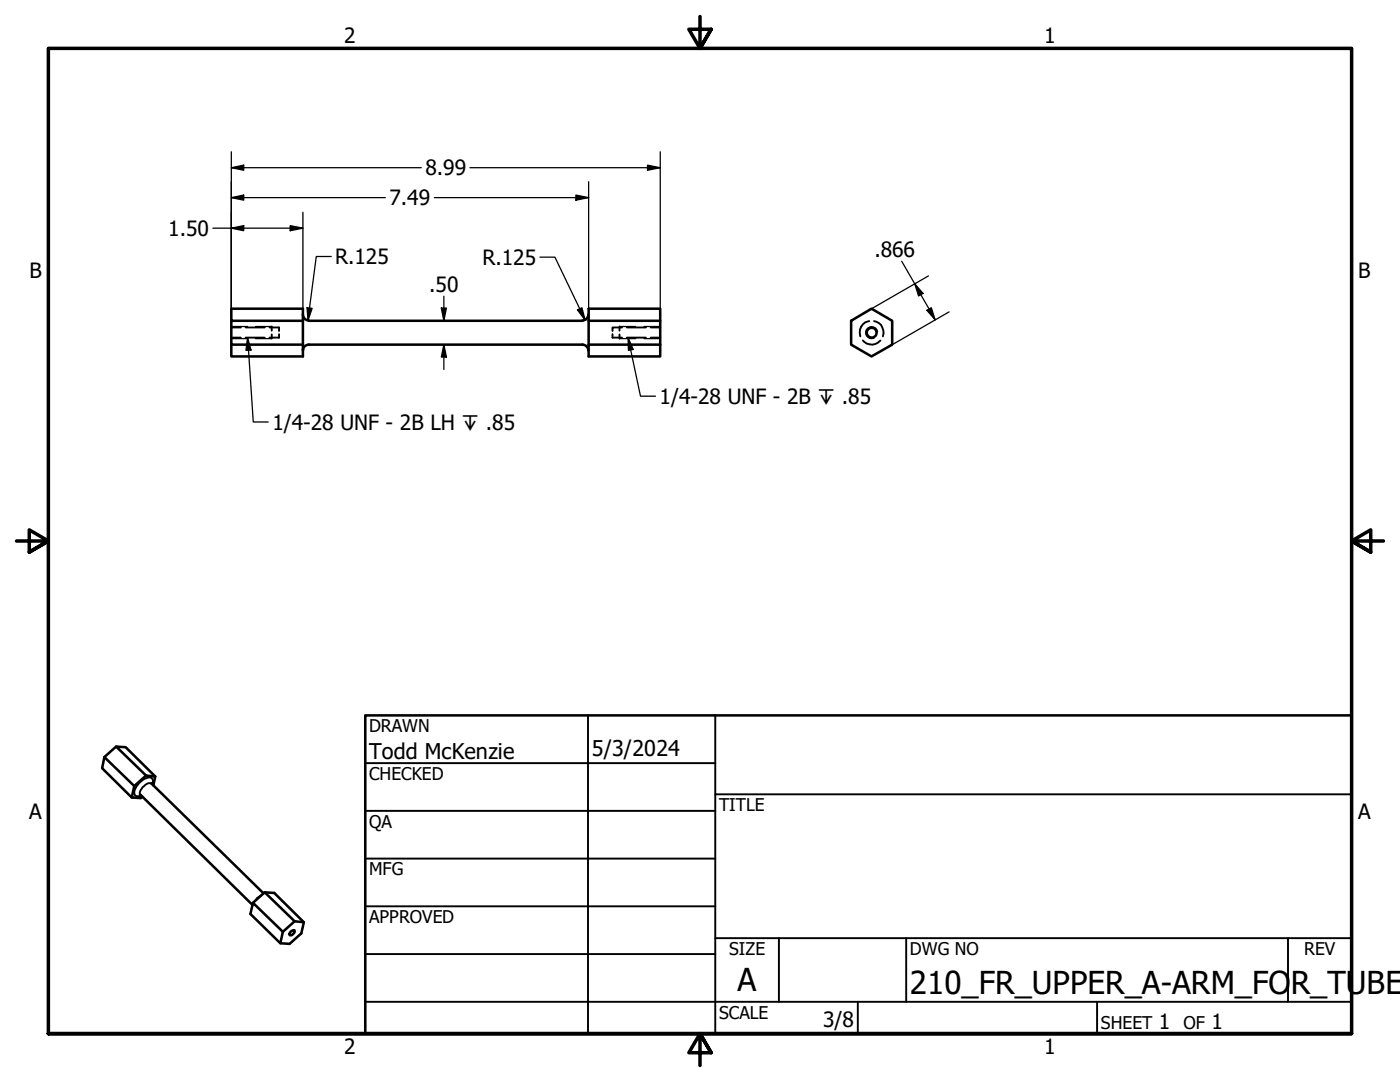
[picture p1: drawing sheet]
<svg xmlns="http://www.w3.org/2000/svg" width="279mm" height="216mm" viewBox="0 0 279 216" stroke-linecap="round" stroke-linejoin="round" font-family="sans-serif">
<!-- layer: Hidden (ANSI) -->
<g fill="none" stroke="#000" stroke-width=".38">
<path d="M46.2 65.3h1.9M46.2 67.4h1.9M49 65.3h3.8M49 67.4h3.8M53.8 65.3h1.9v.7M54.2 65.2v.8M54.2 66.7v.9M55.7 66.7v.7h-1.9M122.2 66.7v.7h1.9M123.6 65.2v.8M123.6 66.7v.9M124.1 65.3h-1.9v.7"/>
<path d="M125.1 65.3h3.8M125.1 67.4h3.8M129.9 65.3h1.9M129.9 67.4h1.9M172.2 67.9a2.25 2.25 0 0 0 3.5 0M173.5 64.1a2.29 2.29 0 0 0-1.8 3M174.4 64.1a2.36 2.36 0 0 1 1.8 3"/>
</g>
<!-- layer: Hidden Narrow (ANSI) -->
<path d="M46.2 65.2h3.2M46.2 67.6h3.2M51 65.2h3.2M51 67.6h3.2M123.6 65.2h3.3M123.6 67.6h3.3M128.5 65.2h3.3M128.5 67.6h3.3M175.1 66.2a1.19 1.19 0 0 0-1.4-1 1.19 1.19 0 0 0-.9 1.5 1.19 1.19 0 0 0 1.6 .7" fill="none" stroke="#000" stroke-width=".25"/>
<!-- layer: Visible (ANSI) -->
<g fill="none" stroke="#000" stroke-width=".51">
<path d="M46.2 64v4.8h14.3M60.5 64h-14.3v-2.4h14.3v9.5h-14.3v-2.3M60.5 62.8a1.17 1.17 0 0 0 1.1 1.1M61.6 64h54.7M117.4 62.8a1.17 1.17 0 0 1-1.2 1.1M117.4 69.9a1.17 1.17 0 0 0-1.2-1.1h-54.6a1.18 1.18 0 0 0-1.1 1.1M117.5 64h14.3v4.8M131.8 64v-2.4h-14.3v9.5h14.3v-2.3h-14.3M169.9 64l4-2.4 4.2 2.4v4.8l-4.2 2.3-4-2.3zM20.8 151.1l-.4 2.2 5.9 5.8M23.2 149l-2.4 2.1 6 5.7M27.9 158.6l22.5 22"/>
<path d="M29.1 154.7l-5.9-5.7 1.9 .1 5.9 5.8M30.2 156.3l22.4 21.9M30.6 156.7l.4-1.8-1.9-.2-2.3 2.1-.5 2.3 1.8 .2 .3-.3M52.8 178.1l6 5.7-2.3 2.1M50.5 180.1l2.3-2 1.9 .1 5.9 5.8-.5 2.2-2.3 2.1-1.9-.1-5.9-5.8zM50.5 180.1l6 5.8-.6 2.3M58 185.9l.7-.3a.74 .74 0 0 1-.9 1v-.3zM58.8 183.8l1.8 .2"/>
<circle cx="174" cy="66.4" r=".98"/>
</g>
<!-- layer: Visible Narrow (ANSI) -->
<path d="M30.3 156.4l-.2-.1a2.35 2.35 0 0 0-2.2 1.7v.2l.2 .4M30.4 156.5a.81 .81 0 0 0 0-1.1 .81 .81 0 0 0-1.1-.1 3.8 3.8 0 0 0-2.5 3 .81 .81 0 0 0 1.3 .5M52.1 178.6l-.8 .6-.4 .6" fill="none" stroke="#000" stroke-width=".38"/>
<!-- layer: Border (ANSI) -->
<path d="M139.7 3.3v6.4l-2.2-3.9h4.4l-2.2 3.9 2.2-3.9M3.3 107.9h6.4l-3.9-2.2v4.5l3.9-2.3-3.9 2.3M276.1 107.9h-6.4l3.9-2.2v4.5l-3.9-2.3 3.9 2.3M9.7 206.2v-196.5h260v196.5h-260h260M141.9 210.1l-2.2-3.9 2.2 3.9h-4.4l2.2-3.9v6.4" fill="none" stroke="#000" stroke-width=".7"/>
<!-- layer: Title (ANSI) -->
<g fill="none" stroke="#000" stroke-width=".38">
<path d="M72.9 152.3h69.8M117.3 142.7v63.5M142.7 158.5h127M142.7 142.7v63.5M72.9 161.8h69.8M72.9 171.3h69.8M72.9 199.9h196.8M72.9 180.8h69.8M72.9 190.4h69.8M142.7 187.2h127M155.4 187.2v12.7M171.2 199.9v6.3"/>
<path d="M180.8 187.2v12.7M218.9 199.9v6.3M257 187.2v12.7"/>
</g>
<path d="M72.9 142.7h196.8v63.5h-196.8z" fill="none" stroke="#000" stroke-width=".51"/>
<!-- layer: Dimension (ANSI) -->
<g fill="none" stroke="#000" stroke-width=".25">
<path d="M46.2 39.4l2.4-.5v1zM46.2 33.5l2.4-.5v1zM46.2 30.3v32.1M46.2 39.4h30.7M46.2 33.5h37.9M86.7 39.4h30.8M93.8 33.5h38M114.9 38.9l2.6 .5-2.6 .5zM117.5 36.3v26.1M129.2 33l2.6 .5-2.6 .5zM131.8 30.3v32.1M42.5 45.5h18"/>
<path d="M46.2 45.5l2.4-.5v1zM57.9 45l2.6 .5-2.6 .5zM60.5 42.4v20M66.1 51.2h-3l-1.6 12.7M88.6 59.1v4.9M107.8 51.3h2.9l6.1 12.6M180 52.1l6.6 11.7M182.6 56.6l1.6 1.9-.9 .6zM185.3 55.1l-12 6.9M61.3 61.4l1 .1-.8 2.4zM88.1 61.5h1l-.5 2.5zM88.6 68.8l.5 2.4h-1z"/>
<path d="M88.6 68.8v4.9M115.3 61.8l.8-.4 .7 2.5zM185 61.9l.9-.5 .7 2.4zM189.4 62.2l-12 7"/>
</g>
<g fill="#000">
<path d="M46.2 39.4l2.4-.5v1z" fill-rule="evenodd"/>
<path d="M46.2 33.5l2.4-.5v1z" fill-rule="evenodd"/>
<path d="M114.9 38.9l2.6 .5-2.6 .5z" fill-rule="evenodd"/>
<path d="M129.2 33l2.6 .5-2.6 .5z" fill-rule="evenodd"/>
<path d="M46.2 45.5l2.4-.5v1z" fill-rule="evenodd"/>
<path d="M57.9 45l2.6 .5-2.6 .5z" fill-rule="evenodd"/>
<path d="M182.6 56.6l1.6 1.9-.9 .6z" fill-rule="evenodd"/>
<path d="M61.3 61.4l1 .1-.8 2.4z" fill-rule="evenodd"/>
<path d="M88.1 61.5h1l-.5 2.5z" fill-rule="evenodd"/>
<path d="M88.6 68.8l.5 2.4h-1z" fill-rule="evenodd"/>
<path d="M115.3 61.8l.8-.4 .7 2.5z" fill-rule="evenodd"/>
<path d="M185 61.9l.9-.5 .7 2.4z" fill-rule="evenodd"/>
</g>
<!-- layer: Symbol (ANSI) -->
<path d="M49.4 67.4l.7 2.4-1 .1zM49.4 67.4l1.1 16.8h3M125.3 67.4l1.1 2.3-1 .2zM125.3 67.4l2.5 11.7h3" fill="none" stroke="#000" stroke-width=".25"/>
<g fill="#000">
<path d="M49.4 67.4l.7 2.4-1 .1z" fill-rule="evenodd"/>
<path d="M125.3 67.4l1.1 2.3-1 .2z" fill-rule="evenodd"/>
</g>
<g font-size="6.3">
<text x="147.2" y="197.7">A</text>
<text x="181.6" y="198.2">210_FR_UPPER_A-ARM_FO</text>
<text x="257.6" y="198.2">R_TUBE</text>
</g>
<g font-size="4.3">
<text x="73.7" y="151.4">Todd McKenzie</text>
<text x="118.1" y="150.8">5/3/2024</text>
</g>
<g font-size="4.2">
<text x="68.7" y="8.6">2</text>
<text x="208.4" y="8.6">1</text>
<text x="84.9" y="35">8.99</text>
<text x="77.7" y="41">7.49</text>
<text x="33.6" y="47.1">1.50</text>
<text x="66.9" y="52.7">R.125</text>
<text x="96.3" y="52.8">R.125</text>
<text x="174.5" y="51.3">.866</text>
<text x="5.9" y="55.5">B</text>
<text x="85.7" y="58.2">.50</text>
<text x="271.1" y="55.5">B</text>
<text x="131.6" y="80.6">1/4-28 UNF - 2B ↧ .85</text>
<text x="54.4" y="85.7">1/4-28 UNF - 2B LH ↧ .85</text>
<text x="5.8" y="163.4">A</text>
<text x="271" y="163.4">A</text>
<text x="164.3" y="204.9">3/8</text>
<text x="231.3" y="205.4">1</text>
<text x="241.8" y="205.4">1</text>
<text x="68.7" y="210.3">2</text>
<text x="208.4" y="210.3">1</text>
</g>
<g font-size="3.5">
<text x="73.7" y="146">DRAWN</text>
<text x="73.7" y="155.6">CHECKED</text>
<text x="143.5" y="161.8">TITLE</text>
<text x="73.7" y="165.2">QA</text>
<text x="73.7" y="174.7">MFG</text>
<text x="73.7" y="184.2">APPROVED</text>
<text x="145.5" y="190.6">SIZE</text>
<text x="181.6" y="190.6">DWG NO</text>
<text x="260.3" y="190.5">REV</text>
<text x="143.5" y="203.3">SCALE</text>
<text x="219.7" y="205.4">SHEET</text>
<text x="236.2" y="205.4">OF</text>
</g>
</svg>
